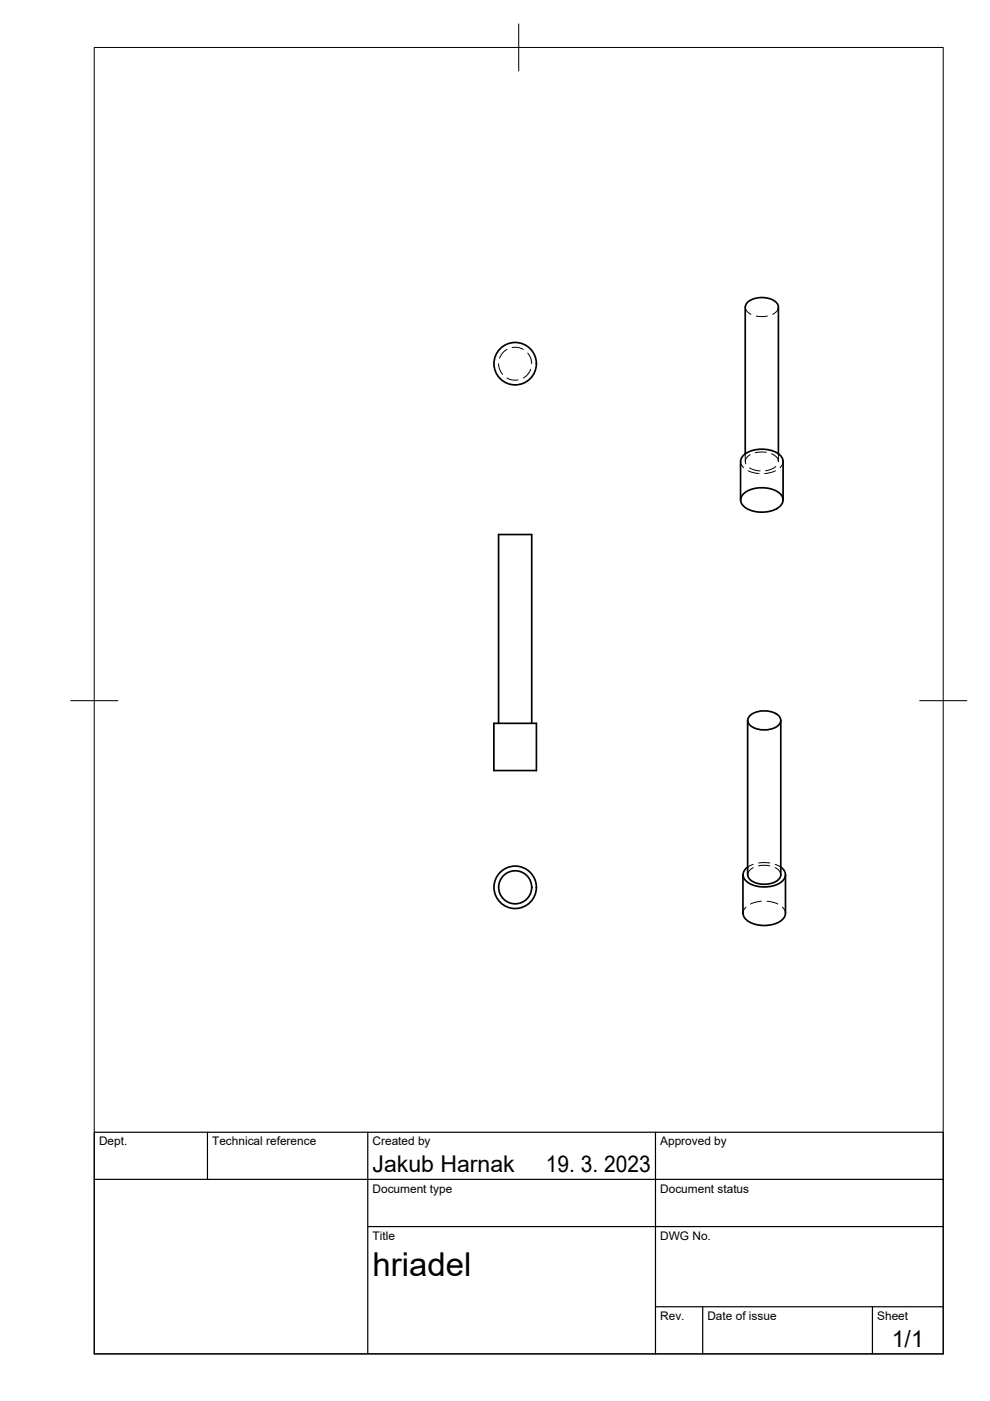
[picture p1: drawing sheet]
<svg xmlns="http://www.w3.org/2000/svg" width="210mm" height="297mm" viewBox="0 0 210 297" stroke-linecap="round" stroke-linejoin="round" font-family="sans-serif">
<!-- layer: Visible -->
<g fill="none" stroke="#000" stroke-width=".36">
<path d="M157 97.8v8.2M157 97.8a3 3 0 0 1 2.8-2.4 6.1 6.1 0 0 1 5.9 1.4l.3 1v8.2M158 96.2v-31.1a2.68 2.68 0 0 1 2.7-2 4.2 4.2 0 0 1 4.2 1.5l.1 31.6M157.8 104.6a6.6 6.6 0 0 1 7.5 0 1.86 1.86 0 0 1 .7 1.8 1.86 1.86 0 0 1-1.3 1.4 6.8 6.8 0 0 1-6.9-.4 1.74 1.74 0 0 1 0-2.8zM104.7 153.4h9v10h-9zM105.7 153.4v-40.1h7v40.1M158.5 152.7v32.8a2.68 2.68 0 0 0 2.7 1.9 4.2 4.2 0 0 0 4.3-1.5v-33.2M159.1 151.7a4.9 4.9 0 0 1 6.3 .4 1.45 1.45 0 0 1-.9 2.1 5.2 5.2 0 0 1-5.4-.4 1.35 1.35 0 0 1 0-2.1zM157.5 185.5v8.1a3 3 0 0 0 2.8 2.4 6.1 6.1 0 0 0 5.9-1.4l.3-1v-8.1M158.5 183.8a1.91 1.91 0 0 0-.9 1.9 1.91 1.91 0 0 0 1.4 1.7 6.9 6.9 0 0 0 6.8-.5 1.8 1.8 0 0 0-.3-3.1"/>
<circle cx="109.2" cy="77.1" r="4.5"/>
<circle cx="109.2" cy="188.1" r="4.5"/>
<circle cx="109.2" cy="188.1" r="3.5"/>
</g>
<!-- layer: Hidden -->
<g fill="none" stroke="#000" stroke-width=".21">
<path d="M105.7 77.1a3.4 3.4 0 0 0 .9 2.3M107.5 74.1l-.8 .6-.8 1.2M108.6 73.7h1.6l.8 .4M111.9 74.9a3.3 3.3 0 0 1 .8 2.2M112.5 78.3l-.6 1-.9 .8M158 65.1l.4 .9 .8 .6M160.3 67h2.4M165 65.1l-.3 .9-.9 .6M107.5 80.1v.1a3.4 3.4 0 0 0 2.3 .3M157 97.8l.2 .7 .4 .7M158 96.2v1.6M158.6 99.8l.8 .3 1.5 .3"/>
<path d="M158.9 99.2l.9 .4 1.4 .3M159 96.4l-.8 .8-.2 .6 .1 .5M162.5 95.9l-1.6-.1-.8 .2M163.6 96.2l1.2 .9 .2 .8M164.4 99.8l-.8 .3-1.5 .3M164.5 98.9l-1.1 .7-1.1 .2M165 96.2v1.6M166 97.8l-.1 .7-.5 .7M158.2 192.3l-.5 .6-.2 .7M159.7 183.3l-1.2 .5M159.7 184l-.8 .6-.4 .9M160.8 183.6l1.5-.1 .9 .1"/>
<path d="M160.8 183h2.4M161.4 191.1l-2.3 .6M162.6 191.1l2.3 .6M164.3 184l.9 .6 .3 .9M164.4 183.3l1.1 .5M165.9 192.3l.5 .6 .1 .7"/>
</g>
<!-- layer: BORDER -->
<path d="M20 10.1h180v276.9h-180zM110 5.1v10M15 148.6h10M195 148.6h10" fill="none" stroke="#000" stroke-width=".21"/>
<!-- layer: TITLEBLOCK -->
<path d="M20 240.1h180v46.9h-180zM20 250h180M44 240.1v9.9M78 240.1v46.9M139 240.1v46.9M78 260.1h122M139 277.1h61M149 277.1v9.9M185 277.1v9.9" fill="none" stroke="#000" stroke-width=".25"/>
<text font-size="7" x="79" y="270.6">hriadel</text>
<g font-size="4.9">
<text x="79" y="248.5">Jakub Harnak</text>
<text x="115.7" y="248.5">19. 3. 2023</text>
<text x="189.1" y="285.7">1/1</text>
</g>
<g font-size="2.5">
<text x="21" y="242.9">Dept.</text>
<text x="45" y="242.9">Technical reference</text>
<text x="79" y="242.9">Created by</text>
<text x="140" y="242.9">Approved by</text>
<text x="79" y="252.8">Document type</text>
<text x="140" y="252.8">Document status</text>
<text x="79" y="262.9">Title</text>
<text x="140" y="262.9">DWG No.</text>
<text x="140" y="279.9">Rev.</text>
<text x="150" y="279.9">Date of issue</text>
<text x="186" y="279.9">Sheet</text>
</g>
</svg>
